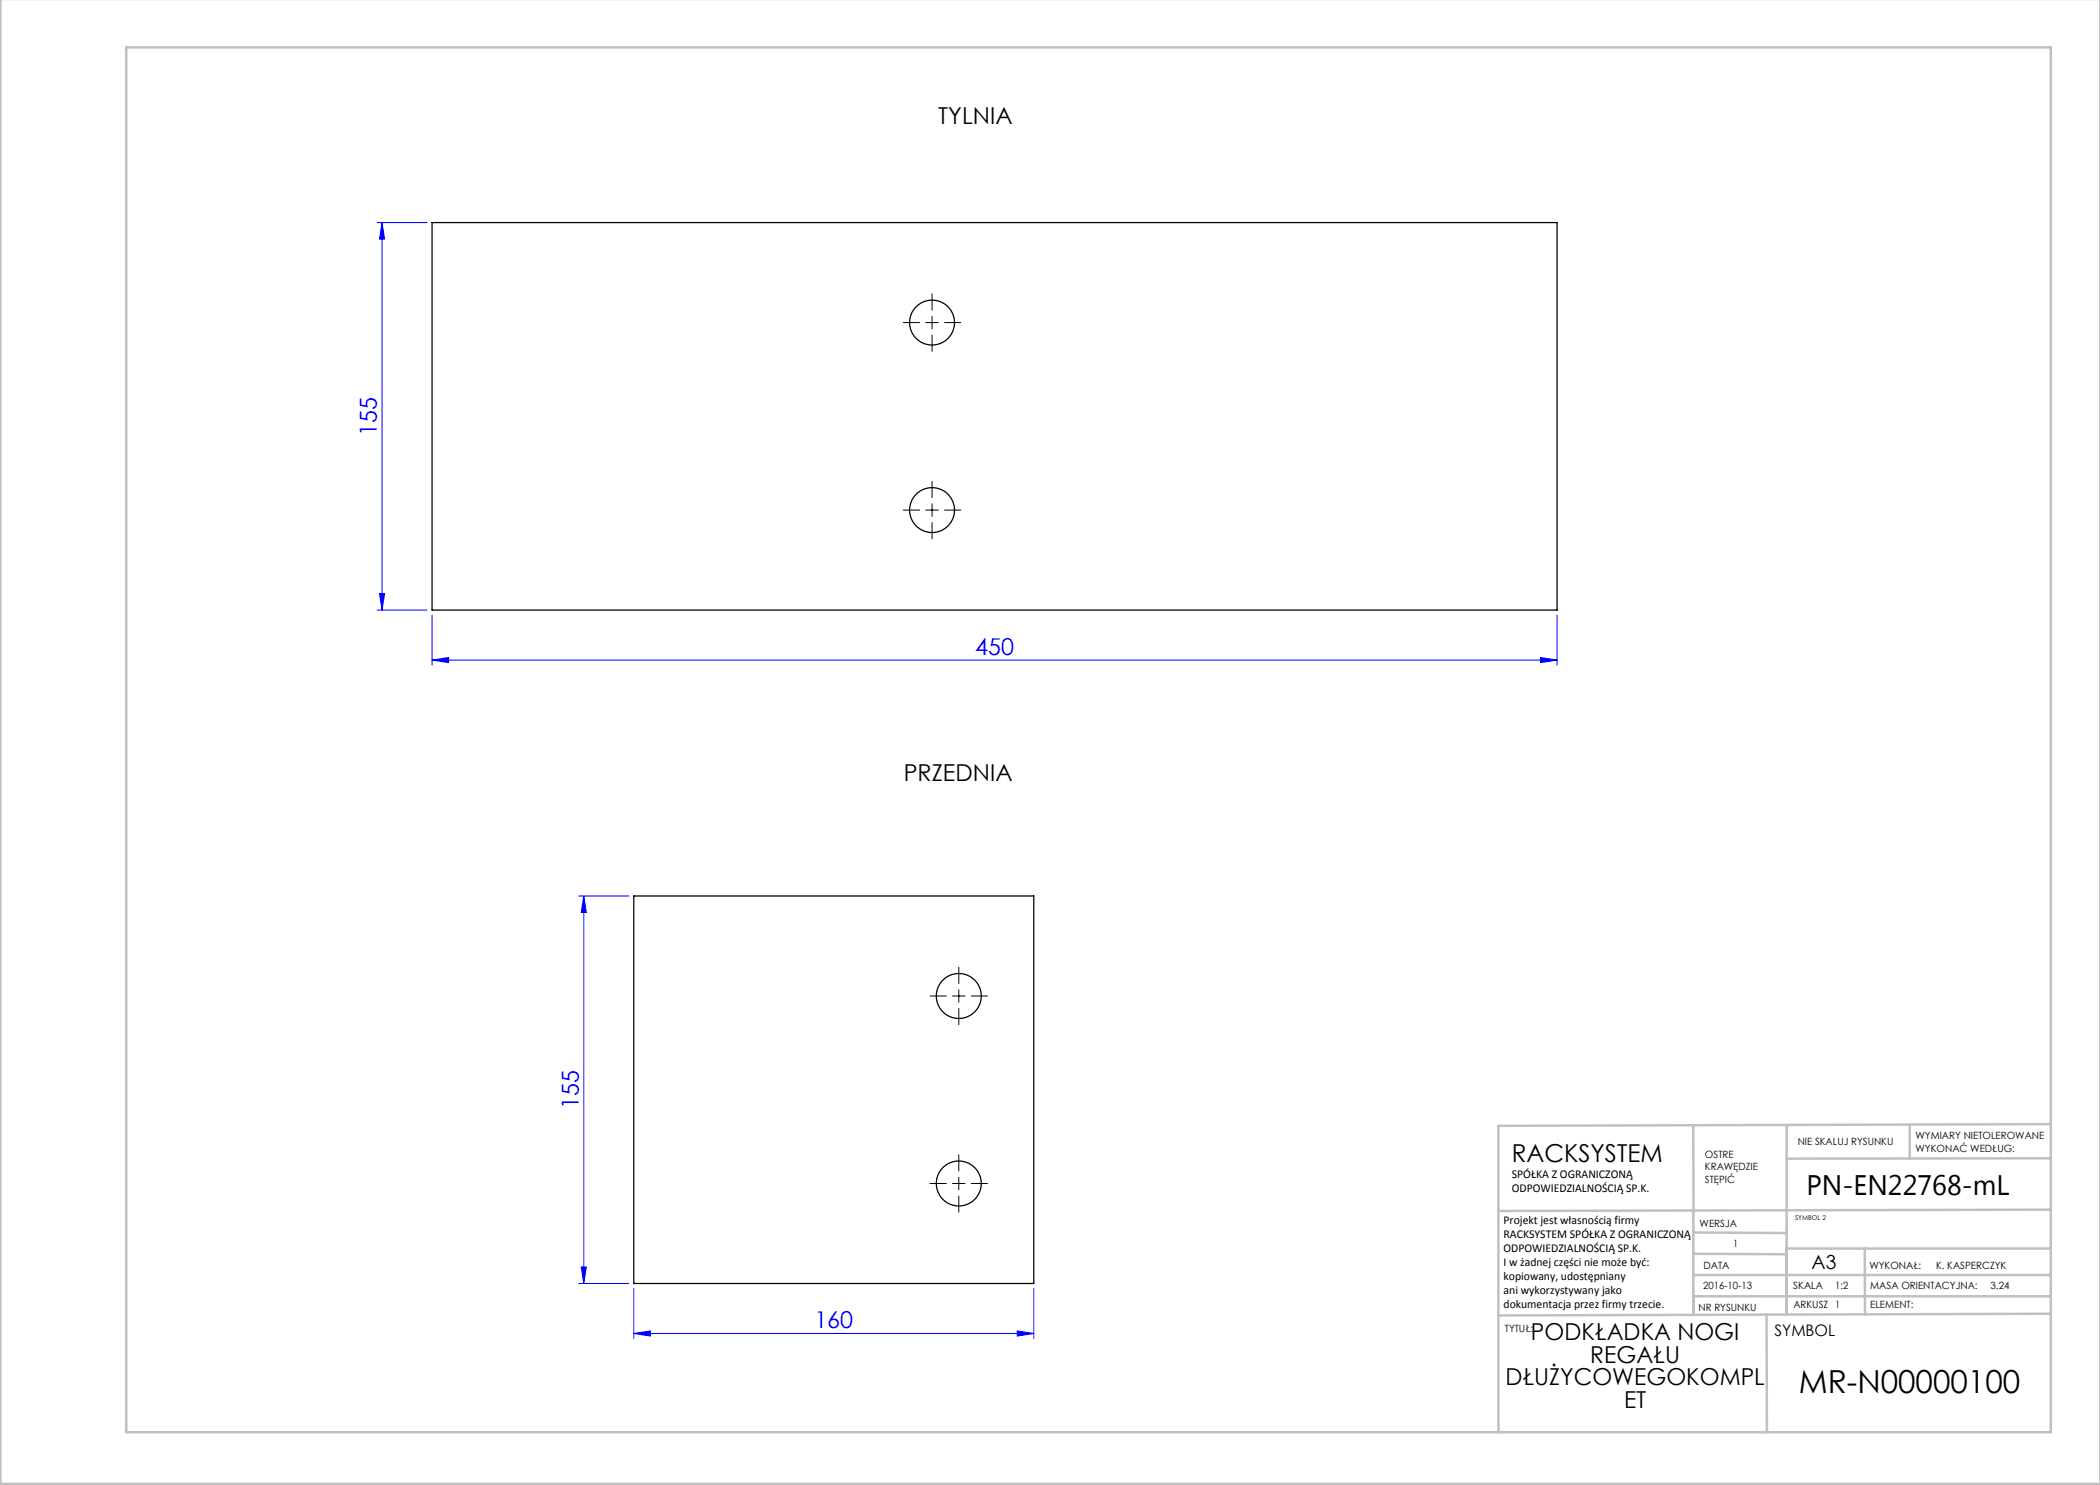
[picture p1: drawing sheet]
<svg xmlns="http://www.w3.org/2000/svg" width="420mm" height="297mm" viewBox="0 0 420 297" stroke-linecap="round" stroke-linejoin="round" font-family="sans-serif">
<g fill="none" stroke="#00f" stroke-width=".2">
<path d="M75.4 44.5h10M76.4 44.5v77.5M76.4 44.5l.5 3.3h-1zM75.9 118.7h1l-.5 3.3zM75.4 122h10M86.4 132l3.3-.5v1zM86.4 123v10M86.4 132h225M308.1 131.5l3.3 .5-3.3 .5zM311.4 123v10M115.8 179.2h10M116.8 179.2v77.5"/>
<path d="M116.8 179.2l.5 3.3h-1.1zM115.8 256.7h10M116.2 253.4h1.1l-.5 3.3zM126.8 257.7v10M206.8 257.7v10M126.8 266.7l3.3-.5v1zM126.8 266.7h80M203.5 266.2l3.3 .5-3.3 .5z"/>
</g>
<g fill="none" stroke="#000" stroke-width=".2" stroke-dasharray="15.2 1.3 1.3 1.3">
<path d="M183.9 64.5h-3.2M186.4 62v-3.2M186.4 67v3.3M188.9 64.5h3.3M186.4 99.5v-3.2M183.9 102h-3.2M186.4 104.5v3.3M188.9 102h3.3M189.3 199.2h-3.3M191.8 196.7v-3.3M194.3 199.2h3.2M191.8 201.7v3.2"/>
<path d="M189.3 236.7h-3.3M191.8 234.2v-3.3M191.8 239.2v3.2M194.3 236.7h3.2"/>
</g>
<path d="M185.2 64.5h2.5M186.4 63.3v2.5M185.2 102h2.5M186.4 100.8v2.5M190.5 199.2h2.5M191.8 197.9v2.5M190.5 236.7h2.5M191.8 235.4v2.5" fill="none" stroke="#000" stroke-width=".2"/>
<g fill="none" stroke="#c0c0c0" stroke-width=".5">
<path d="M.1 -.1v296.9h419.9M25.2 9.5h385v276.9h-385zM338.7 225.2v16.9M357.3 225v37.9M382 225.4v6.3M410.1 224.8l-110.4 .4v61.2M410.1 231.7h-52.8M338.7 259.3h71.5M338.7 255h71.5M338.7 250.8l18.6 .1M338.7 246.5l18.6 .1M338.7 242.1v20.9"/>
<path d="M373 249.7v13.2M410.1 241.9l-110.4 .3M410.2 249.7h-52.9v13.2M353.3 262.9l.1 23.5M410.2 262.7l-110.5 .4"/>
</g>
<g fill="#00f">
<path d="M86.4 132l3.3-.5v1zM308.1 131.5l3.3 .5-3.3 .5zM126.8 266.7l3.3-.5v1zM203.5 266.2l3.3 .5-3.3 .5z"/>
<path d="M75.9 118.7h1l-.5 3.3zM76.4 44.5l.5 3.3h-1zM116.2 253.4h1.1l-.5 3.3zM116.8 179.2l.5 3.3h-1.1z"/>
</g>
<g fill="none" stroke="#000" stroke-width=".25">
<path d="M86.4 44.5h225v77.5h-225zM126.8 179.2h80v77.5h-80z"/>
<circle cx="186.4" cy="64.5" r="4.5"/>
<circle cx="186.4" cy="102" r="4.5"/>
<circle cx="191.8" cy="199.2" r="4.5"/>
<circle cx="191.8" cy="236.7" r="4.5"/>
</g>
<text font-size="6.3" x="359.8" y="278.5">MR-N00000100</text>
<text font-size="5.6" x="361.3" y="239.1">PN-EN22768-mL</text>
<text font-size="4.9" x="302.4" y="232.4">RACKSYSTEM</text>
<g font-size="4.7">
<text x="187.7" y="24.8">TYLNIA</text>
<text x="180.8" y="156.2">PRZEDNIA</text>
<text x="306.2" y="268.1">PODKŁADKA NOGI</text>
<text x="318.1" y="272.6">REGAŁU</text>
<text x="301.1" y="277.1">DŁUŻYCOWEGOKOMPL</text>
<text x="324.8" y="281.6">ET</text>
</g>
<g font-size="4.7" fill="#00f">
<text x="75.4" y="87.1" transform="rotate(-90 75.4 87.1)">155</text>
<text x="195" y="131">450</text>
<text x="115.7" y="221.8" transform="rotate(-90 115.7 221.8)">155</text>
<text x="162.9" y="265.7">160</text>
</g>
<text font-size="3.9" x="362.3" y="253.8">A3</text>
<text font-size="3.2" x="354.9" y="267.2">SYMBOL</text>
<g font-size="2.4">
<text x="302.4" y="235.6">SPÓŁKA Z OGRANICZONĄ</text>
<text x="302.4" y="238.4">ODPOWIEDZIALNOŚCIĄ SP.K.</text>
<text x="300.7" y="244.7">Projekt jest własnością firmy</text>
<text x="300.7" y="247.5">RACKSYSTEM SPÓŁKA Z OGRANICZONĄ</text>
<text x="300.7" y="250.3">ODPOWIEDZIALNOŚCIĄ SP.K.</text>
<text x="300.7" y="253.1">I w żadnej części nie może być:</text>
<text x="300.7" y="256">kopiowany, udostępniany</text>
<text x="300.7" y="258.8">ani wykorzystywany jako</text>
<text x="300.7" y="261.6">dokumentacja przez firmy trzecie.</text>
</g>
<g font-size="2">
<text x="383.1" y="227.9">WYMIARY NIETOLEROWANE</text>
<text x="341" y="231.6">OSTRE</text>
<text x="359.5" y="228.9">NIE SKALUJ RYSUNKU</text>
<text x="383.1" y="230.4">WYKONAĆ WEDŁUG:</text>
<text x="341" y="234.1">KRAWĘDZIE</text>
<text x="341" y="236.6">STĘPIĆ</text>
<text x="339.9" y="245.4">WERSJA</text>
<text x="346.6" y="249.5">1</text>
<text x="340.6" y="257.7">2016-10-13</text>
<text x="340.7" y="253.8">DATA</text>
<text x="358.7" y="257.7">SKALA</text>
<text x="367" y="257.7">1:2</text>
<text x="373.9" y="253.8">WYKONAŁ:</text>
<text x="374.1" y="257.7">MASA ORIENTACYJNA:</text>
<text x="387.2" y="253.8">K. KASPERCZYK</text>
<text x="398.1" y="257.7">3.24</text>
<text x="339.7" y="262.3">NR RYSUNKU</text>
<text x="358.7" y="261.7">ARKUSZ 1</text>
<text x="374.1" y="261.7">ELEMENT:</text>
<text x="301" y="266.4">TYTUŁ:</text>
</g>
<text font-size="1.3" x="359" y="244">SYMBOL 2</text>
</svg>
